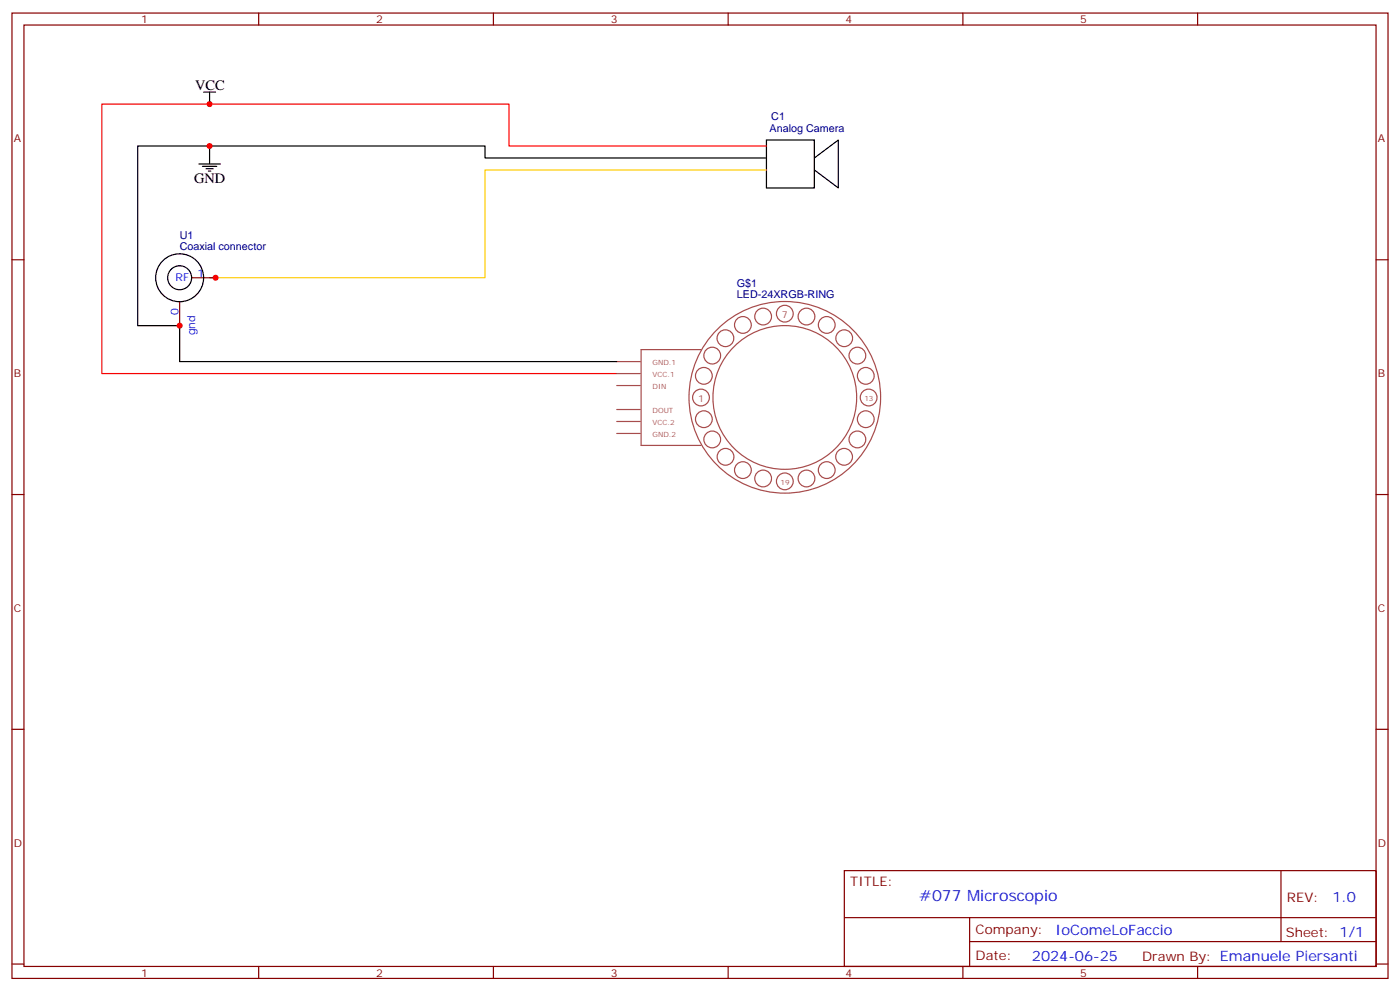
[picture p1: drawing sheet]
<svg xmlns="http://www.w3.org/2000/svg" width="412mm" height="292mm" viewBox="0 0 412 292" stroke-linecap="round" stroke-linejoin="round" font-family="sans-serif">
<g fill="none" stroke="#870000" stroke-width=".35">
<path d="M3.5 3.8h405.4v284.4h-405.4zM7.1 7.4h398.2v277.3h-398.2zM76.2 3.8v3.6M145.3 3.8v3.6M214.5 3.8v3.6M283.6 3.8v3.6M352.8 3.8v3.6M3.5 76.5h3.6M405.3 76.5h3.6M52.9 88.9v7M56.4 81.8h7.1M3.5 145.7h3.6"/>
<path d="M405.3 145.7h3.6M3.5 214.8h3.6M405.3 214.8h3.6M248.7 256.4h156.6v28.3h-156.6zM377.3 256.5v20.8M248.7 270.3h156.5M285.6 277.3h119.6M285.6 270.3v14.1M3.5 284h3.6M76.2 284.7v3.5M145.3 284.7v3.5M214.5 284.7v3.5"/>
<path d="M283.6 284.7v3.5M352.8 284.7v3.5M405.3 284h3.6"/>
</g>
<g fill="none" stroke="#000" stroke-width=".35">
<path d="M60 27.1h3.5M61.7 27.1v3.6M58.6 48.3h6.3M59.6 49h4.3M60.7 49.7h2.1M61.4 50.4h.7M61.7 43h-21.1v52.9h12.3v10.6h128.8M225.8 41.2h14.1v14.2h-14.1zM225.8 46.5h-82.9v-3.5h-81.2v5.3M239.9 46.5l7-5.3v14.2l-7-5.3"/>
<circle cx="52.9" cy="81.8" r="7.1"/>
<circle cx="52.9" cy="81.8" r="3.5"/>
</g>
<path d="M225.8 43h-75.9v-12.3h-119.9v79.3h151.7" fill="none" stroke="#f00" stroke-width=".35"/>
<path d="M225.8 50.1h-82.9v31.7h-81.2" fill="none" stroke="#fc0" stroke-width=".35"/>
<g fill="none" stroke="#a64a4a" stroke-width=".35">
<path d="M216.2 99.6a2.47 2.47 0 0 0-3.7-2.1 2.47 2.47 0 0 0-.2 4.2 2.47 2.47 0 0 0 3.8-1.9M221.3 95.7a2.47 2.47 0 0 0-3.6-2.2 2.47 2.47 0 0 0-.2 4.3 2.47 2.47 0 0 0 3.8-1.9M227.3 93.2a2.47 2.47 0 0 0-3.7-2.1 2.47 2.47 0 0 0-.2 4.2 2.47 2.47 0 0 0 3.9-1.8M233.7 92.4a2.47 2.47 0 0 0-3.7-2.2 2.47 2.47 0 0 0-.2 4.3 2.47 2.47 0 0 0 3.8-1.9M240 93.2a2.47 2.47 0 0 0-3.6-2.1 2.47 2.47 0 0 0-.2 4.2 2.47 2.47 0 0 0 3.8-1.8M246 95.7a2.47 2.47 0 0 0-3.7-2.2 2.47 2.47 0 0 0-.1 4.3 2.47 2.47 0 0 0 3.8-1.9M251.1 99.6a2.47 2.47 0 0 0-3.6-2.1 2.47 2.47 0 0 0-.2 4.2 2.47 2.47 0 0 0 3.8-1.9M181.7 106.5h6.9M181.7 110h6.9M181.7 113.6h6.9M206.5 103h-17.7v28.2h17.7M209 117.1a2.47 2.47 0 0 0-3.7-2.2 2.47 2.47 0 0 0-.2 4.3 2.47 2.47 0 0 0 3.8-1.9"/>
<path d="M209.8 110.7a2.47 2.47 0 0 0-3.6-2.2 2.47 2.47 0 0 0-.2 4.3 2.47 2.47 0 0 0 3.8-1.9M212.3 104.7a2.47 2.47 0 0 0-3.7-2.1 2.47 2.47 0 0 0-.1 4.2 2.47 2.47 0 0 0 3.8-1.8M252.3 117.1a21.2 21.2 0 0 0-31.1-18.7 21.2 21.2 0 0 0-1.8 36.3 21.2 21.2 0 0 0 32.8-15.6l.1-1.8M255 104.7a2.47 2.47 0 0 0-3.6-2.1 2.47 2.47 0 0 0-.2 4.2 2.47 2.47 0 0 0 3.8-1.8M257.5 110.7a2.47 2.47 0 0 0-3.7-2.2 2.47 2.47 0 0 0-.1 4.3 2.47 2.47 0 0 0 3.8-1.9M258.3 117.1a2.47 2.47 0 0 0-3.6-2.2 2.47 2.47 0 0 0-.2 4.3 2.47 2.47 0 0 0 3.8-1.9M259.4 117.1a28.2 28.2 0 0 0-41.6-24.9 28.2 28.2 0 0 0-2.1 48.4 28.2 28.2 0 0 0 43.6-21.2l.1-2.2M181.7 127.7h6.9M181.7 124.1h6.9M181.7 120.6h6.9M209.8 123.5a2.47 2.47 0 0 0-3.6-2.2 2.47 2.47 0 0 0-.2 4.2 2.47 2.47 0 0 0 3.8-1.8M212.3 129.4a2.47 2.47 0 0 0-3.7-2.1 2.47 2.47 0 0 0-.1 4.2 2.47 2.47 0 0 0 3.8-1.8"/>
<path d="M216.2 134.5a2.47 2.47 0 0 0-3.7-2.1 2.47 2.47 0 0 0-.1 4.2 2.47 2.47 0 0 0 3.8-1.8M221.3 138.5a2.47 2.47 0 0 0-3.6-2.2 2.47 2.47 0 0 0-.2 4.2 2.47 2.47 0 0 0 3.8-1.8M246 138.5a2.47 2.47 0 0 0-3.7-2.2 2.47 2.47 0 0 0-.1 4.2 2.47 2.47 0 0 0 3.8-1.8M251.1 134.5a2.47 2.47 0 0 0-3.6-2.1 2.47 2.47 0 0 0-.2 4.2 2.47 2.47 0 0 0 3.8-1.8M255 129.4a2.47 2.47 0 0 0-3.6-2.1 2.47 2.47 0 0 0-.2 4.2 2.47 2.47 0 0 0 3.8-1.8M257.5 123.5a2.47 2.47 0 0 0-3.7-2.2 2.47 2.47 0 0 0-.1 4.2 2.47 2.47 0 0 0 3.8-1.8M227.3 140.9a2.47 2.47 0 0 0-3.7-2.1 2.47 2.47 0 0 0-.2 4.2 2.47 2.47 0 0 0 3.9-1.8M233.7 141.8a2.47 2.47 0 0 0-3.7-2.2 2.47 2.47 0 0 0-.2 4.3 2.47 2.47 0 0 0 3.8-1.9M240 140.9a2.47 2.47 0 0 0-3.6-2.1 2.47 2.47 0 0 0-.2 4.2 2.47 2.47 0 0 0 3.8-1.8"/>
</g>
<g fill="#c00">
<circle cx="63.5" cy="81.8" r=".88"/>
<circle cx="61.7" cy="30.7" r=".88"/>
<circle cx="61.7" cy="43" r=".88"/>
<circle cx="52.9" cy="95.9" r=".88"/>
</g>
<text font-size="4.6" fill="#00f" x="270.8" y="265.5">#077 Microscopio</text>
<g font-size="4.2">
<text x="57.5" y="26.4">VCC</text>
<text x="57.1" y="53.9">GND</text>
</g>
<g font-size="4.2" fill="#00f">
<text x="392.5" y="265.7">1.0</text>
<text x="310.9" y="275.3">IoComeLoFaccio</text>
<text x="304" y="283.1">2024-06-25</text>
</g>
<g font-size="3.9" fill="#800">
<text x="250.5" y="261">TITLE:</text>
<text x="379.1" y="265.7">REV:</text>
<text x="287.4" y="275.2">Company:</text>
<text x="378.7" y="275.8">Sheet: 1/1</text>
<text x="287.4" y="282.9">Date:</text>
<text x="336.4" y="283">Drawn By: Emanuele Piersanti</text>
</g>
<g font-size="3.2" fill="#800">
<text x="41.6" y="6.8">1</text>
<text x="110.8" y="6.8">2</text>
<text x="179.9" y="6.8">3</text>
<text x="249.1" y="6.8">4</text>
<text x="318.2" y="6.8">5</text>
<text x="4.1" y="41.9">A</text>
<text x="405.9" y="41.9">A</text>
<text x="4.1" y="111.1">B</text>
<text x="405.9" y="111.1">B</text>
<text x="4.1" y="180.2">C</text>
<text x="405.9" y="180.2">C</text>
<text x="4.1" y="249.4">D</text>
<text x="405.9" y="249.4">D</text>
<text x="41.6" y="287.7">1</text>
<text x="110.8" y="287.7">2</text>
<text x="179.9" y="287.7">3</text>
<text x="249.1" y="287.7">4</text>
<text x="318.2" y="287.7">5</text>
</g>
<g font-size="3.2" fill="#000080">
<text x="227.2" y="35.3">C1</text>
<text x="226.7" y="38.9">Analog Camera</text>
<text x="52.9" y="70.5">U1</text>
<text x="52.9" y="73.7">Coaxial connector</text>
<text x="217.1" y="87.8">LED-24XRGB-RING</text>
<text x="217.1" y="84.6">G$1</text>
</g>
<g font-size="3.2" fill="#00f">
<text x="51.7" y="82.9">RF</text>
<text x="58.2" y="81.5">1</text>
<text x="52.6" y="92.6" transform="rotate(-90 52.6 92.6)">0</text>
<text x="57.5" y="98.7" transform="rotate(-90 57.5 98.7)">gnd</text>
</g>
<g font-size="2.8" fill="#a54b4b">
<text x="230.3" y="93.8">7</text>
<text x="205.6" y="118.5">1</text>
</g>
<g font-size="2.1" fill="#a54b4b">
<text x="192.2" y="107.5">GND.1</text>
<text x="192.2" y="111.1">VCC.1</text>
<text x="192.2" y="114.6">DIN</text>
<text x="254.6" y="118.1">13</text>
<text x="192.2" y="125.2">VCC.2</text>
<text x="192.2" y="121.7">DOUT</text>
<text x="192.2" y="128.7">GND.2</text>
<text x="229.9" y="142.8">19</text>
</g>
</svg>
